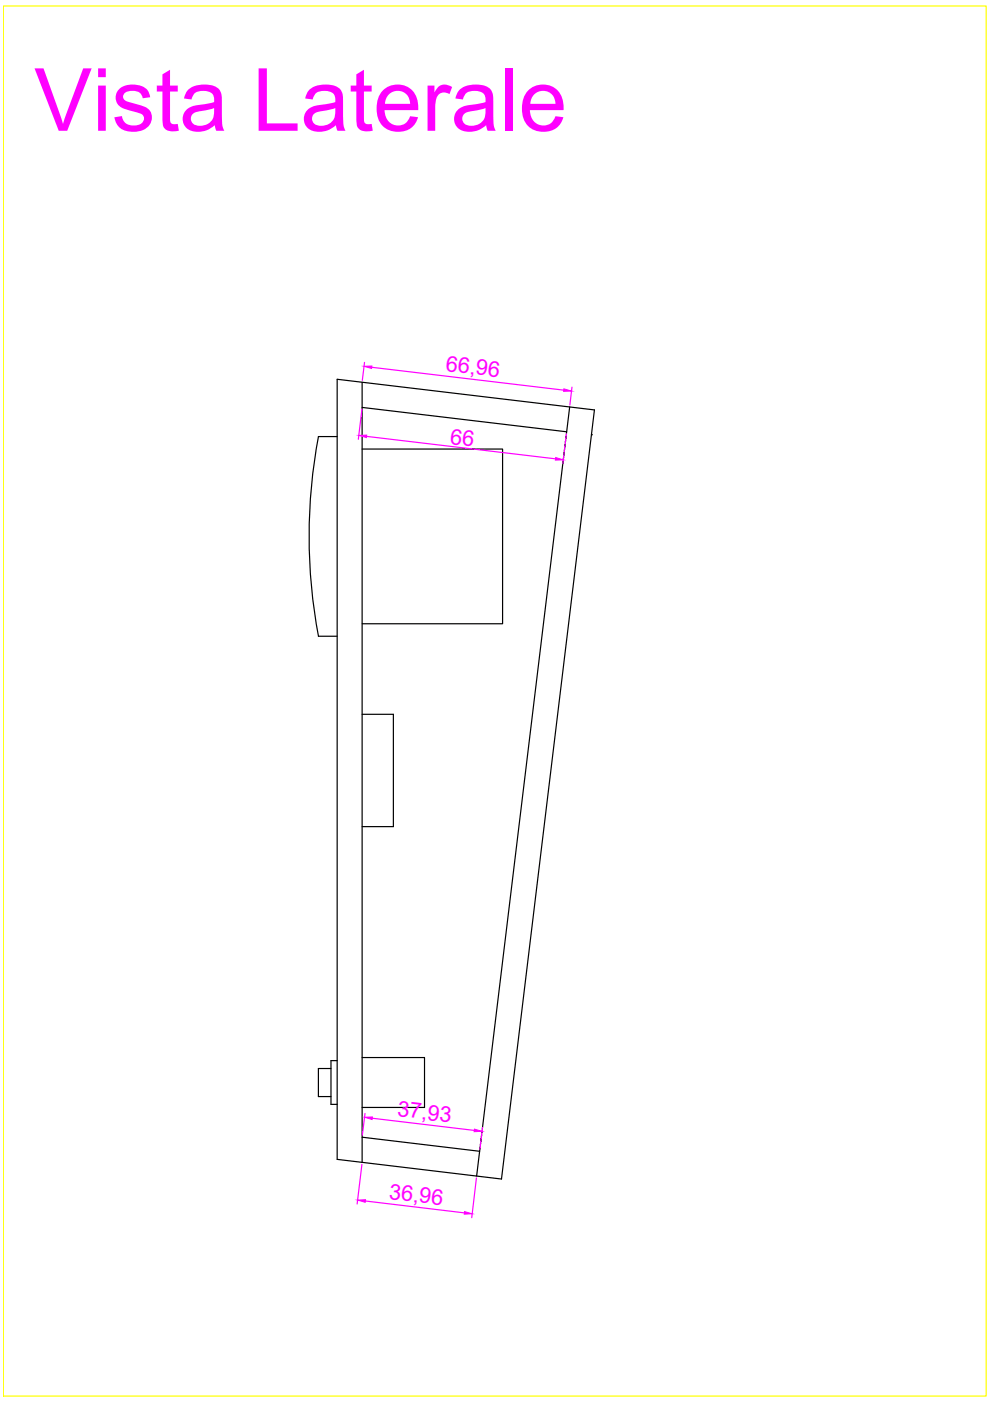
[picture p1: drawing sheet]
<svg xmlns="http://www.w3.org/2000/svg" width="210mm" height="297mm" viewBox="0 0 210 297" stroke-linecap="round" stroke-linejoin="round" font-family="sans-serif">
<!-- layer: 0 -->
<path d="M71.5 92.6l-4-.1a113.9 113.9 0 0 0 0 42.4h4M71.5 80.4l54.5 6.5-19.7 163.1-34.8-4.2zM76.8 95.2h29.8v37h-29.8M76.8 81v165.4M76.8 86.4l43.3 5.1M120.8 86.3l-19.7 163M125.4 92.2h.1M76.8 151.4h6.6v23.9h-6.6M70.2 226.5h-2.7v6h2.7M71.5 224.9h-1.3v9.2h1.3M76.8 224.2h13.2v10.6h-13.2M76.8 241.1l24.9 3" fill="none" stroke="#000" stroke-width=".25"/>
<!-- layer: Quote -->
<path d="M77.3 76.8l-.5 3.8M78.8 77.9l40.7 4.8M76.7 86.8l-.7 6.3M77.7 92.5l40.1 4.8M120.1 92l-.8 6.3M121.3 82.1l-.5 3.8M77.4 236.1l-.6 4.6M78.9 237.1l21.7 2.6M102.3 239l-.5 4.7M76.7 246.9l-1 8.4M77.5 254.6l21 2.6M101 249.7l-1 8.5" fill="none" stroke="#f0f" stroke-width=".25"/>
<g fill="#f0f" stroke="#f0f" stroke-width=".21">
<path d="M77.2 77.7l1.7-.1-.1 .5z"/>
<path d="M119.6 82.4l1.6 .5-1.7 .1z"/>
<path d="M75.8 254.4h1.7l-.1 .5z"/>
<path d="M98.5 256.9l1.6 .4-1.7 .1z"/>
<path d="M77.3 236.9l1.7-.1-.1 .6z"/>
<path d="M100.6 239.4l1.6 .5h-1.7z"/>
<path d="M76.1 92.3l1.7-.1-.1 .6z"/>
<path d="M117.8 97l1.6 .5-1.6 .1z"/>
</g>
<!-- layer: 0 -->
<path d="M.7 1.3h208.4v294.7h-208.4z" fill="none" stroke="#ff0" stroke-width=".25"/>
<text font-size="18.5" fill="#f0f" x="7.2" y="27.7">Vista Laterale</text>
<g font-size="4.6" fill="#f0f">
<text x="94.4" y="78.6" transform="rotate(7 94.4 78.6)">66,96</text>
<text x="95.3" y="94.1" transform="rotate(7 95.3 94.1)">66</text>
<text x="84.1" y="236.6" transform="rotate(7 84.1 236.6)">37,93</text>
<text x="82.4" y="254.1" transform="rotate(7 82.4 254.1)">36,96</text>
</g>
</svg>
